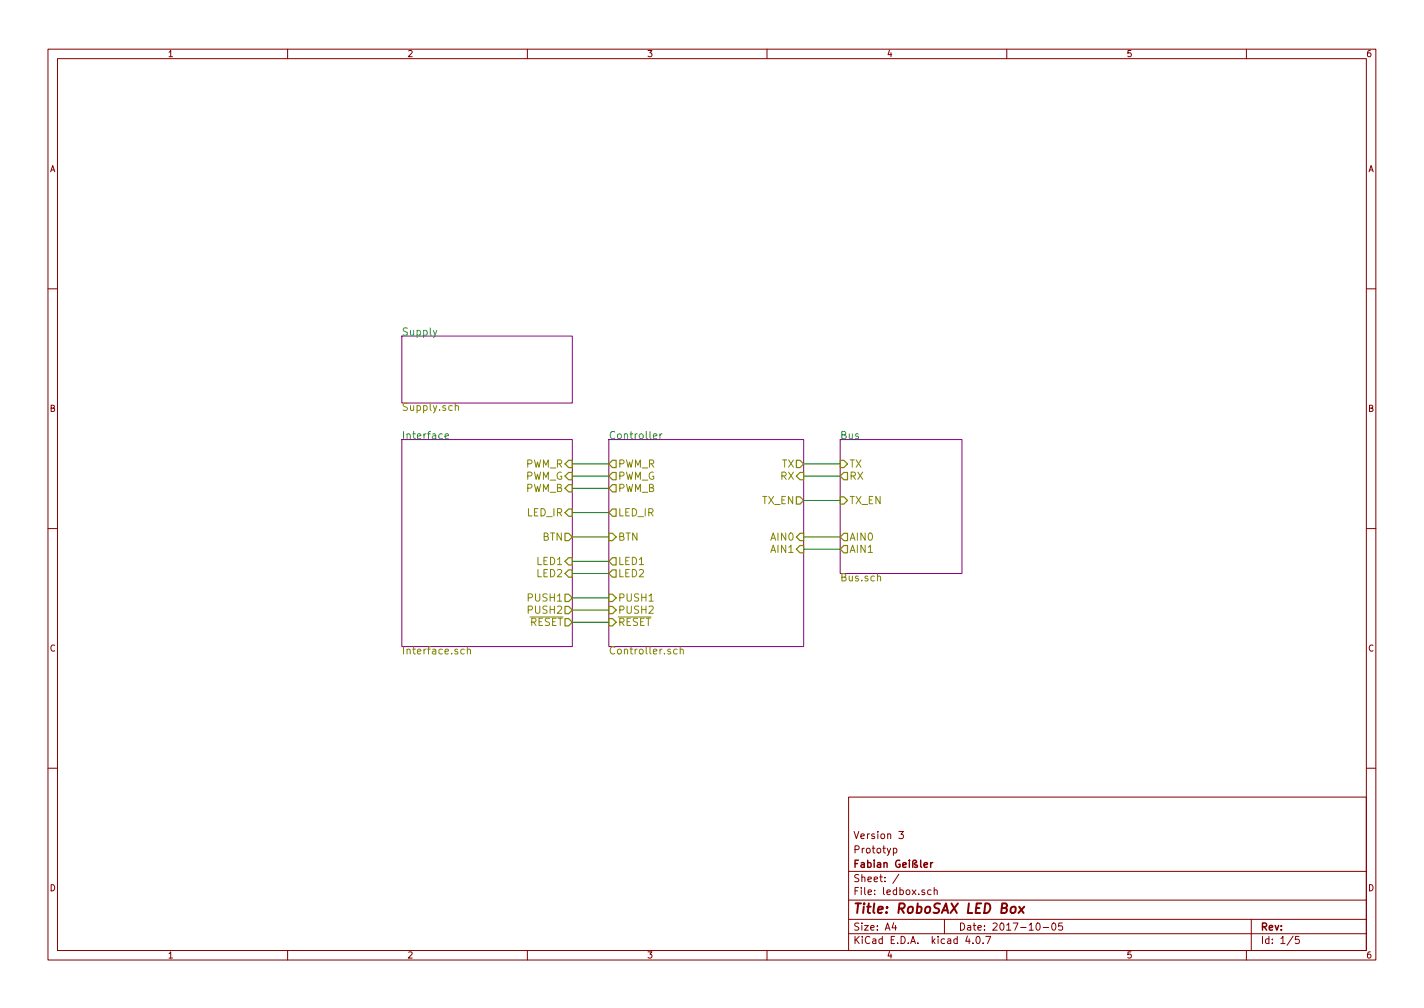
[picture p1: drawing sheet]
EESchema Schematic File Version 2
LIBS:power
LIBS:device
LIBS:transistors
LIBS:conn
LIBS:linear
LIBS:regul
LIBS:74xx
LIBS:cmos4000
LIBS:adc-dac
LIBS:memory
LIBS:xilinx
LIBS:microcontrollers
LIBS:dsp
LIBS:microchip
LIBS:analog_switches
LIBS:motorola
LIBS:texas
LIBS:intel
LIBS:audio
LIBS:interface
LIBS:digital-audio
LIBS:philips
LIBS:display
LIBS:cypress
LIBS:siliconi
LIBS:opto
LIBS:atmel
LIBS:contrib
LIBS:valves
LIBS:ledbox-newsymbols
LIBS:switches
LIBS:ledbox-cache
EELAYER 25 0
EELAYER END
$Descr A4 11693 8268
encoding utf-8
Sheet 1 5
Title "RoboSAX LED Box"
Date "2017-10-05"
Rev ""
Comp "Fabian Geißler"
Comment1 "Prototyp"
Comment2 "Version 3"
Comment3 ""
Comment4 ""
$EndDescr
$Sheet
S 6900 3600 1000 1100
U 59DCB8E9
F0 "Bus" 60
F1 "Bus.sch" 60
F2 "AIN0" O L 6900 4400 60 
F3 "AIN1" O L 6900 4500 60 
F4 "TX_EN" I L 6900 4100 60 
F5 "TX" I L 6900 3800 60 
F6 "RX" O L 6900 3900 60 
$EndSheet
$Sheet
S 3300 3600 1400 1700
U 59DBA5DF
F0 "Interface" 60
F1 "Interface.sch" 60
F2 "LED_IR" I R 4700 4200 60 
F3 "PWM_R" I R 4700 3800 60 
F4 "PWM_G" I R 4700 3900 60 
F5 "PWM_B" I R 4700 4000 60 
F6 "BTN" O R 4700 4400 60 
F7 "~RESET" O R 4700 5100 60 
F8 "PUSH1" O R 4700 4900 60 
F9 "PUSH2" O R 4700 5000 60 
F10 "LED1" I R 4700 4600 60 
F11 "LED2" I R 4700 4700 60 
$EndSheet
$Sheet
S 5000 3600 1600 1700
U 59DB9B58
F0 "Controller" 60
F1 "Controller.sch" 60
F2 "PWM_R" O L 5000 3800 60 
F3 "PWM_G" O L 5000 3900 60 
F4 "TX_EN" O R 6600 4100 60 
F5 "RX" I R 6600 3900 60 
F6 "TX" O R 6600 3800 60 
F7 "PWM_B" O L 5000 4000 60 
F8 "BTN" I L 5000 4400 60 
F9 "LED_IR" O L 5000 4200 60 
F10 "AIN0" I R 6600 4400 60 
F11 "AIN1" I R 6600 4500 60 
F12 "LED1" O L 5000 4600 60 
F13 "LED2" O L 5000 4700 60 
F14 "PUSH1" I L 5000 4900 60 
F15 "PUSH2" I L 5000 5000 60 
F16 "~RESET" I L 5000 5100 60 
$EndSheet
$Sheet
S 3300 2750 1400 550 
U 59DBA013
F0 "Supply" 60
F1 "Supply.sch" 60
$EndSheet
Wire Wire Line
	6900 3800 6600 3800
Wire Wire Line
	6600 3900 6900 3900
Wire Wire Line
	6900 4100 6600 4100
Wire Wire Line
	6900 4400 6600 4400
Wire Wire Line
	6600 4500 6900 4500
Wire Wire Line
	5000 3800 4700 3800
Wire Wire Line
	4700 3900 5000 3900
Wire Wire Line
	5000 4000 4700 4000
Wire Wire Line
	5000 4200 4700 4200
Wire Wire Line
	4700 4400 5000 4400
Wire Wire Line
	5000 4600 4700 4600
Wire Wire Line
	4700 4700 5000 4700
Wire Wire Line
	5000 4900 4700 4900
Wire Wire Line
	4700 5000 5000 5000
Wire Wire Line
	5000 5100 4700 5100
$EndSCHEMATC
